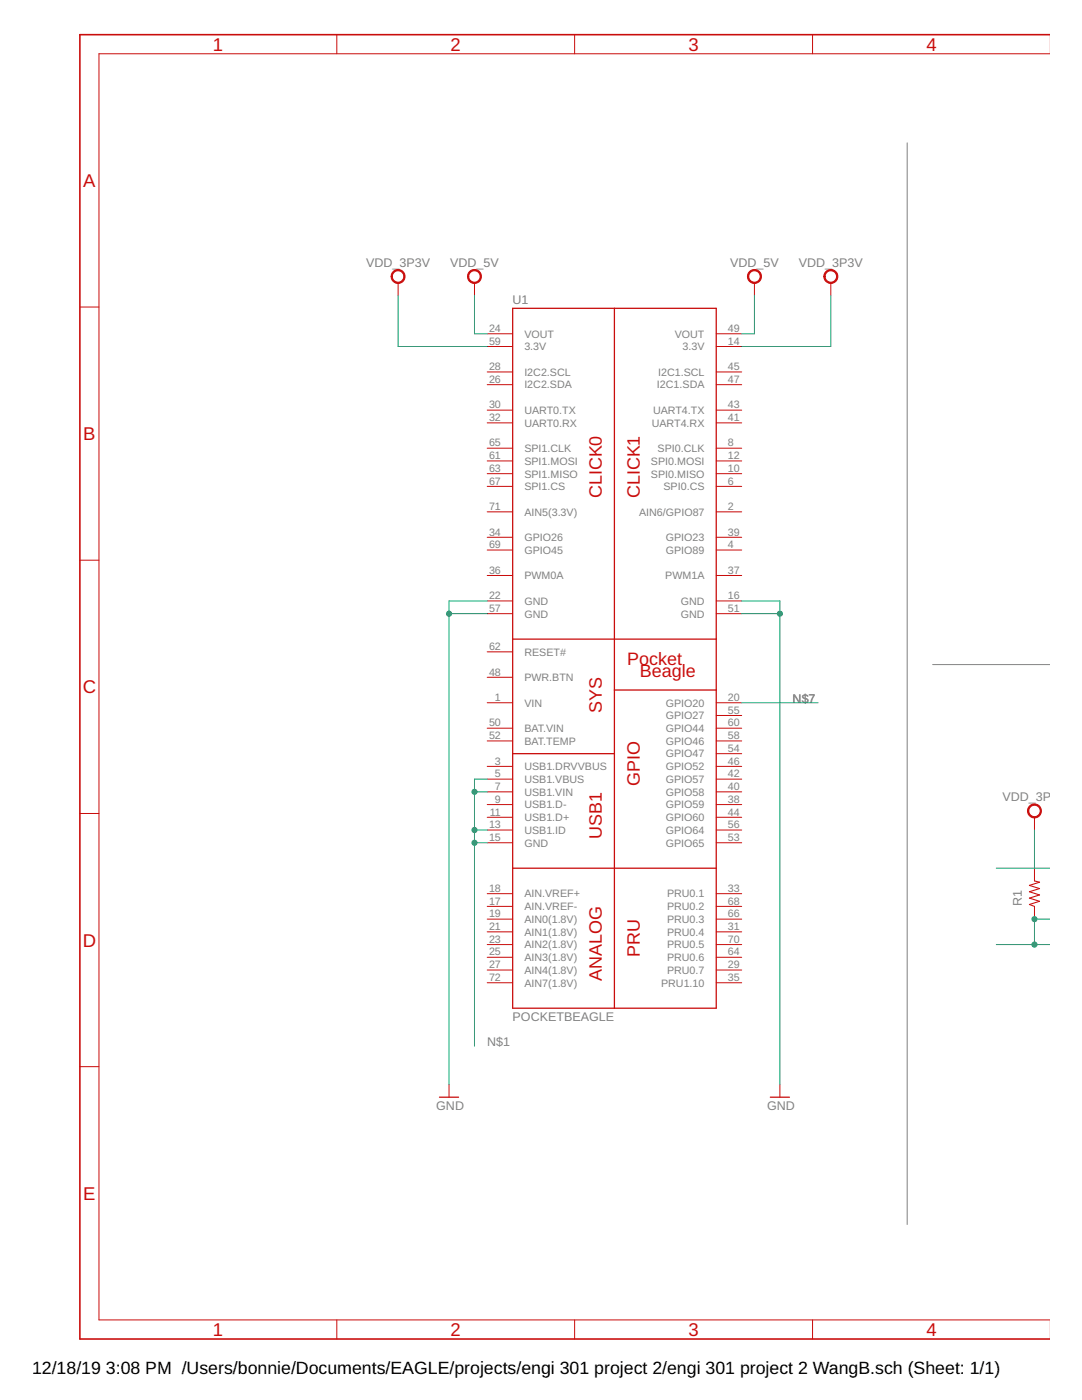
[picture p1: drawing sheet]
<svg xmlns="http://www.w3.org/2000/svg" width="216mm" height="279mm" viewBox="0 0 216 279" stroke-linecap="round" stroke-linejoin="round" font-family="sans-serif">
<path d="M181 28.5v215.9M186.1 132.6h23.5" fill="none" stroke="#808080" stroke-width=".2"/>
<path d="M209.6 6.9h-193.7v260.3h193.7" fill="none" stroke="#c90d0c" stroke-width=".32"/>
<g fill="none" stroke="#c90d0c" stroke-width=".2">
<path d="M67.2 6.9v3.8M114.7 6.9v3.8M162.1 6.9v3.8M209.6 10.7h-189.9v252.7h189.9M79.4 56.5v2.5M94.7 56.5v2.5M150.5 56.5v2.5M165.8 56.5v2.5M15.9 61.3h3.8M97.2 69.2h5.1M97.2 66.6h5.1M97.2 76.8h5.1"/>
<path d="M97.2 74.2h5.1M142.9 69.2h5.1M142.9 66.6h5.1M142.9 76.8h5.1M142.9 74.2h5.1M97.2 97.1h5.1M97.2 89.5h5.1M97.2 94.5h5.1M97.2 92h5.1M97.2 81.9h5.1M97.2 84.4h5.1M142.9 97.1h5.1"/>
<path d="M142.9 89.5h5.1M142.9 94.5h5.1M142.9 92h5.1M142.9 81.9h5.1M142.9 84.4h5.1M15.9 111.8h3.8M97.2 102.2h5.1M97.2 109.8h5.1M97.2 119.9h5.1M97.2 107.2h5.1M97.2 114.9h5.1M142.9 102.2h5.1"/>
<path d="M142.9 109.8h5.1M142.9 119.9h5.1M142.9 107.2h5.1M142.9 114.9h5.1M97.2 122.5h5.1M97.2 135.2h5.1M97.2 130.1h5.1M142.9 122.5h5.1M97.2 140.3h5.1M97.2 153h5.1M97.2 155.5h5.1M97.2 158h5.1"/>
<path d="M97.2 145.3h5.1M97.2 147.9h5.1M142.9 140.3h5.1M142.9 153h5.1M142.9 155.5h5.1M142.9 158h5.1M142.9 142.8h5.1M142.9 145.3h5.1M142.9 147.9h5.1M142.9 150.4h5.1M15.9 162.3h3.8M97.2 160.6h5.1"/>
<path d="M97.2 163.1h5.1M97.2 165.7h5.1M97.2 168.2h5.1M97.2 178.4h5.1M142.9 160.6h5.1M142.9 163.1h5.1M142.9 165.7h5.1M142.9 168.2h5.1M142.9 178.4h5.1M206.4 163.1v2.6M206.4 173.3v2.5M97.2 180.9h5.1"/>
<path d="M97.2 183.4h5.1M97.2 186h5.1M97.2 188.5h5.1M97.2 191.1h5.1M97.2 193.6h5.1M97.2 196.1h5.1M142.9 180.9h5.1M142.9 183.4h5.1M142.9 186h5.1M142.9 188.5h5.1M142.9 191.1h5.1M142.9 193.6h5.1"/>
<path d="M142.9 196.1h5.1M206.4 180.9v2.5M15.9 212.9h3.8M89.6 216.4v2.6M155.6 216.4v2.6M67.2 263.4v3.8M114.7 263.4v3.8M162.1 263.4v3.8"/>
</g>
<path d="M102.3 61.5h40.6v139.7h-40.6zM122.6 61.5v139.7M102.3 127.6h40.6M122.6 137.7h20.3M102.3 150.4h20.3M102.3 173.3h40.6M87.7 219h3.8M153.7 219h3.8" fill="none" stroke="#c90d0c" stroke-width=".25"/>
<g fill="#c90d0c" stroke="#c90d0c" stroke-width=".2">
<path d="M205.4 160.9a1.39 1.39 0 0 1 2.2 .2 1.39 1.39 0 0 1-.8 2.1 1.39 1.39 0 0 1-1.8-1.4h.3a1.15 1.15 0 0 1 1.6-1 1.15 1.15 0 0 1 .3 1.9 1.15 1.15 0 0 1-1.9-.6v-.3h-.3z" fill-rule="evenodd"/>
<path d="M93.6 54.2a1.4 1.4 0 0 1 2.3 .2 1.4 1.4 0 0 1-.8 2.1 1.4 1.4 0 0 1-1.8-1.3h.2a1.14 1.14 0 0 1 1.7-1 1.14 1.14 0 0 1 .2 1.9 1.14 1.14 0 0 1-1.8-.6l-.1-.3h-.2z" fill-rule="evenodd"/>
<path d="M149.5 54.2a1.4 1.4 0 0 1 2.2 .3 1.4 1.4 0 0 1-.8 2 1.4 1.4 0 0 1-1.8-1.3h.3a1.15 1.15 0 0 1 1.6-1.1 1.15 1.15 0 0 1 .3 1.9 1.15 1.15 0 0 1-1.9-.5v-.3h-.3z" fill-rule="evenodd"/>
<path d="M78.4 54.2a1.39 1.39 0 0 1 2.2 .3 1.39 1.39 0 0 1-.8 2 1.39 1.39 0 0 1-1.8-1.3h.3a1.14 1.14 0 0 1 1.7-1 1.14 1.14 0 0 1 .1 1.9 1.14 1.14 0 0 1-1.8-.6v-.3h-.3z" fill-rule="evenodd"/>
<path d="M164.8 54.2a1.4 1.4 0 0 1 2.2 .3 1.4 1.4 0 0 1-.8 2 1.4 1.4 0 0 1-1.8-1.3h.2a1.15 1.15 0 0 1 1.6-1.1 1.15 1.15 0 0 1 .3 1.9 1.15 1.15 0 0 1-1.8-.5l-.1-.3h-.2z" fill-rule="evenodd"/>
</g>
<path d="M206.4 175.8l1 .3-2 .6 2 .6-2 .7 2 .6-2 .6 2 .7-2 .6 1 .4" fill="none" stroke="#c90d0c" stroke-width=".21"/>
<g fill="none" stroke="#0dab76" stroke-width=".2">
<path d="M79.4 59v10.2h17.8M94.7 59v7.6h2.5M150.5 59v7.6h-2.5M165.8 59v10.2h-17.8M97.2 119.9h-7.6v96.5M148 119.9h7.6v96.5M89.6 122.5h7.6M148 122.5h7.6M94.7 158h2.5M97.2 155.5h-2.5v53.3M148 140.3h15.2M94.7 165.7h2.5"/>
<path d="M94.7 168.2h2.5M198.8 173.3h10.8M206.4 165.7v7.6M198.8 188.5h10.8M206.4 183.4v5.1M206.4 183.4h3.2M206.4 183.4v.1"/>
</g>
<g fill="#0dab76" stroke="#0dab76" stroke-width=".2">
<circle cx="89.6" cy="122.5" r=".51"/>
<circle cx="155.6" cy="122.5" r=".51"/>
<circle cx="206.4" cy="183.4" r=".51"/>
<circle cx="206.4" cy="188.5" r=".51"/>
<circle cx="94.7" cy="158" r=".51"/>
<circle cx="94.7" cy="165.7" r=".51"/>
<circle cx="94.7" cy="168.2" r=".51"/>
</g>
<g font-size="3.7" fill="#c90d0c">
<text x="42.5" y="10.1">1</text>
<text x="89.9" y="10.1">2</text>
<text x="137.4" y="10.1">3</text>
<text x="184.8" y="10.1">4</text>
<text x="16.6" y="37.3">A</text>
<text x="16.6" y="87.8">B</text>
<text x="16.5" y="138.4">C</text>
<text x="16.5" y="188.9">D</text>
<text x="16.6" y="239.4">E</text>
<text x="42.5" y="266.6">1</text>
<text x="89.9" y="266.6">2</text>
<text x="137.4" y="266.6">3</text>
<text x="184.8" y="266.6">4</text>
</g>
<g font-size="3.6" fill="#c90d0c">
<text x="120.1" y="99.5" transform="rotate(-90 120.1 99.5)">CLICK0</text>
<text x="127.7" y="99.5" transform="rotate(-90 127.7 99.5)">CLICK1</text>
<text x="125.1" y="132.6">Pocket</text>
<text x="127.7" y="135.2">Beagle</text>
<text x="120.1" y="142.3" transform="rotate(-90 120.1 142.3)">SYS</text>
<text x="127.7" y="156.8" transform="rotate(-90 127.7 156.8)">GPIO</text>
<text x="120.1" y="167.4" transform="rotate(-90 120.1 167.4)">USB1</text>
<text x="127.7" y="191" transform="rotate(-90 127.7 191)">PRU</text>
<text x="120.1" y="195.8" transform="rotate(-90 120.1 195.8)">ANALOG</text>
</g>
<g font-size="3.5">
<text x="6.4" y="274.2">12/18/19</text>
<text x="21.1" y="274.2">3:08 PM /Users/bonnie/Documents/EAGLE/projects/engi 301 project 2/engi 301 project 2 WangB.sch (Sheet: 1/1)</text>
</g>
<g font-size="2.5" fill="#808080">
<text x="73.1" y="53.3">VDD_3P3V</text>
<text x="89.8" y="53.3">VDD_5V</text>
<text x="145.7" y="53.3">VDD_5V</text>
<text x="159.4" y="53.3">VDD_3P3V</text>
<text x="102.3" y="60.8">U1</text>
<text x="158.2" y="140.3">N$7</text>
<text x="200" y="159.9">VDD_3P3V</text>
<text x="203.9" y="180.9" transform="rotate(-90 203.9 180.9)">R1</text>
<text x="102.3" y="203.7">POCKETBEAGLE</text>
<text x="97.2" y="208.8">N$1</text>
<text x="87.1" y="221.5">GND</text>
<text x="153.1" y="221.5">GND</text>
</g>
<g font-size="2.1" fill="#808080">
<text x="97.6" y="66.2">24</text>
<text x="97.6" y="68.8">59</text>
<text x="104.6" y="67.4">VOUT</text>
<text x="104.6" y="69.9">3.3V</text>
<text x="134.6" y="67.4">VOUT</text>
<text x="136.2" y="69.9">3.3V</text>
<text x="145.3" y="68.8">14</text>
<text x="145.3" y="66.2">49</text>
<text x="97.6" y="76.4">26</text>
<text x="97.6" y="73.9">28</text>
<text x="104.6" y="77.5">I2C2.SDA</text>
<text x="104.6" y="75">I2C2.SCL</text>
<text x="131.1" y="77.5">I2C1.SDA</text>
<text x="131.3" y="75">I2C1.SCL</text>
<text x="145.3" y="73.9">45</text>
<text x="145.3" y="76.4">47</text>
<text x="97.6" y="81.5">30</text>
<text x="104.6" y="82.6">UART0.TX</text>
<text x="130.3" y="82.6">UART4.TX</text>
<text x="145.3" y="81.5">43</text>
<text x="97.6" y="84">32</text>
<text x="97.6" y="89.1">65</text>
<text x="104.6" y="85.1">UART0.RX</text>
<text x="130" y="85.1">UART4.RX</text>
<text x="145.3" y="89.1">8</text>
<text x="145.3" y="84">41</text>
<text x="97.6" y="91.6">61</text>
<text x="97.6" y="94.2">63</text>
<text x="104.6" y="92.8">SPI1.MOSI</text>
<text x="104.6" y="95.3">SPI1.MISO</text>
<text x="104.6" y="90.2">SPI1.CLK</text>
<text x="129.9" y="95.3">SPI0.MISO</text>
<text x="129.9" y="92.8">SPI0.MOSI</text>
<text x="131.2" y="90.2">SPI0.CLK</text>
<text x="145.3" y="94.2">10</text>
<text x="145.3" y="91.6">12</text>
<text x="97.6" y="96.7">67</text>
<text x="97.6" y="101.8">71</text>
<text x="104.6" y="97.8">SPI1.CS</text>
<text x="132.4" y="97.8">SPI0.CS</text>
<text x="145.3" y="101.8">2</text>
<text x="145.3" y="96.7">6</text>
<text x="97.6" y="106.9">34</text>
<text x="104.6" y="108">GPIO26</text>
<text x="104.6" y="102.9">AIN5(3.3V)</text>
<text x="127.5" y="102.9">AIN6/GPIO87</text>
<text x="132.9" y="108">GPIO23</text>
<text x="145.3" y="106.9">39</text>
<text x="97.6" y="109.4">69</text>
<text x="104.6" y="110.5">GPIO45</text>
<text x="132.9" y="110.5">GPIO89</text>
<text x="145.3" y="109.4">4</text>
<text x="97.6" y="119.6">22</text>
<text x="97.6" y="114.5">36</text>
<text x="104.6" y="115.6">PWM0A</text>
<text x="132.8" y="115.6">PWM1A</text>
<text x="145.3" y="119.6">16</text>
<text x="145.3" y="114.5">37</text>
<text x="97.6" y="122.1">57</text>
<text x="104.6" y="120.7">GND</text>
<text x="104.6" y="123.2">GND</text>
<text x="135.8" y="120.7">GND</text>
<text x="135.8" y="123.2">GND</text>
<text x="145.3" y="122.1">51</text>
<text x="97.6" y="129.7">62</text>
<text x="104.6" y="130.9">RESET#</text>
<text x="97.6" y="134.8">48</text>
<text x="104.6" y="135.9">PWR.BTN</text>
<text x="98.8" y="139.9">1</text>
<text x="104.6" y="141">VIN</text>
<text x="132.9" y="141">GPIO20</text>
<text x="132.9" y="143.6">GPIO27</text>
<text x="145.3" y="139.9">20</text>
<text x="145.3" y="142.4">55</text>
<text x="97.6" y="145">50</text>
<text x="97.6" y="147.5">52</text>
<text x="104.6" y="146.1">BAT.VIN</text>
<text x="104.6" y="148.6">BAT.TEMP</text>
<text x="132.9" y="148.6">GPIO46</text>
<text x="132.9" y="146.1">GPIO44</text>
<text x="145.3" y="147.5">58</text>
<text x="145.3" y="145">60</text>
<text x="98.8" y="152.6">3</text>
<text x="98.8" y="155.1">5</text>
<text x="104.6" y="153.7">USB1.DRVVBUS</text>
<text x="132.9" y="153.7">GPIO52</text>
<text x="132.9" y="151.2">GPIO47</text>
<text x="145.3" y="155.1">42</text>
<text x="145.3" y="152.6">46</text>
<text x="145.3" y="150.1">54</text>
<text x="98.8" y="157.7">7</text>
<text x="98.8" y="160.2">9</text>
<text x="104.6" y="156.3">USB1.VBUS</text>
<text x="104.6" y="158.8">USB1.VIN</text>
<text x="104.6" y="161.3">USB1.D-</text>
<text x="132.9" y="161.3">GPIO59</text>
<text x="132.9" y="158.8">GPIO58</text>
<text x="132.9" y="156.3">GPIO57</text>
<text x="145.3" y="160.2">38</text>
<text x="145.3" y="157.7">40</text>
<text x="97.6" y="165.3">13</text>
<text x="97.6" y="167.8">15</text>
<text x="97.7" y="162.8">11</text>
<text x="104.6" y="163.9">USB1.D+</text>
<text x="104.6" y="166.4">USB1.ID</text>
<text x="132.9" y="163.9">GPIO60</text>
<text x="132.9" y="166.4">GPIO64</text>
<text x="145.3" y="167.8">53</text>
<text x="145.3" y="162.8">44</text>
<text x="145.3" y="165.3">56</text>
<text x="104.6" y="168.9">GND</text>
<text x="132.9" y="168.9">GPIO65</text>
<text x="97.6" y="178">18</text>
<text x="104.6" y="179.1">AIN.VREF+</text>
<text x="133.1" y="179.1">PRU0.1</text>
<text x="145.3" y="178">33</text>
<text x="97.6" y="180.5">17</text>
<text x="97.6" y="183.1">19</text>
<text x="97.6" y="185.6">21</text>
<text x="104.6" y="181.6">AIN.VREF-</text>
<text x="104.6" y="184.2">AIN0(1.8V)</text>
<text x="133.1" y="184.2">PRU0.3</text>
<text x="133.1" y="181.6">PRU0.2</text>
<text x="145.3" y="185.6">31</text>
<text x="145.3" y="183.1">66</text>
<text x="145.3" y="180.5">68</text>
<text x="97.6" y="188.1">23</text>
<text x="97.6" y="190.7">25</text>
<text x="104.6" y="186.7">AIN1(1.8V)</text>
<text x="104.6" y="189.3">AIN2(1.8V)</text>
<text x="104.6" y="191.8">AIN3(1.8V)</text>
<text x="133.1" y="186.7">PRU0.4</text>
<text x="133.1" y="191.8">PRU0.6</text>
<text x="133.1" y="189.3">PRU0.5</text>
<text x="145.3" y="190.7">64</text>
<text x="145.3" y="188.1">70</text>
<text x="97.6" y="193.2">27</text>
<text x="97.6" y="195.8">72</text>
<text x="104.6" y="194.3">AIN4(1.8V)</text>
<text x="104.6" y="196.9">AIN7(1.8V)</text>
<text x="131.9" y="196.9">PRU1.10</text>
<text x="133.1" y="194.3">PRU0.7</text>
<text x="145.3" y="193.2">29</text>
<text x="145.3" y="195.8">35</text>
</g>
</svg>
